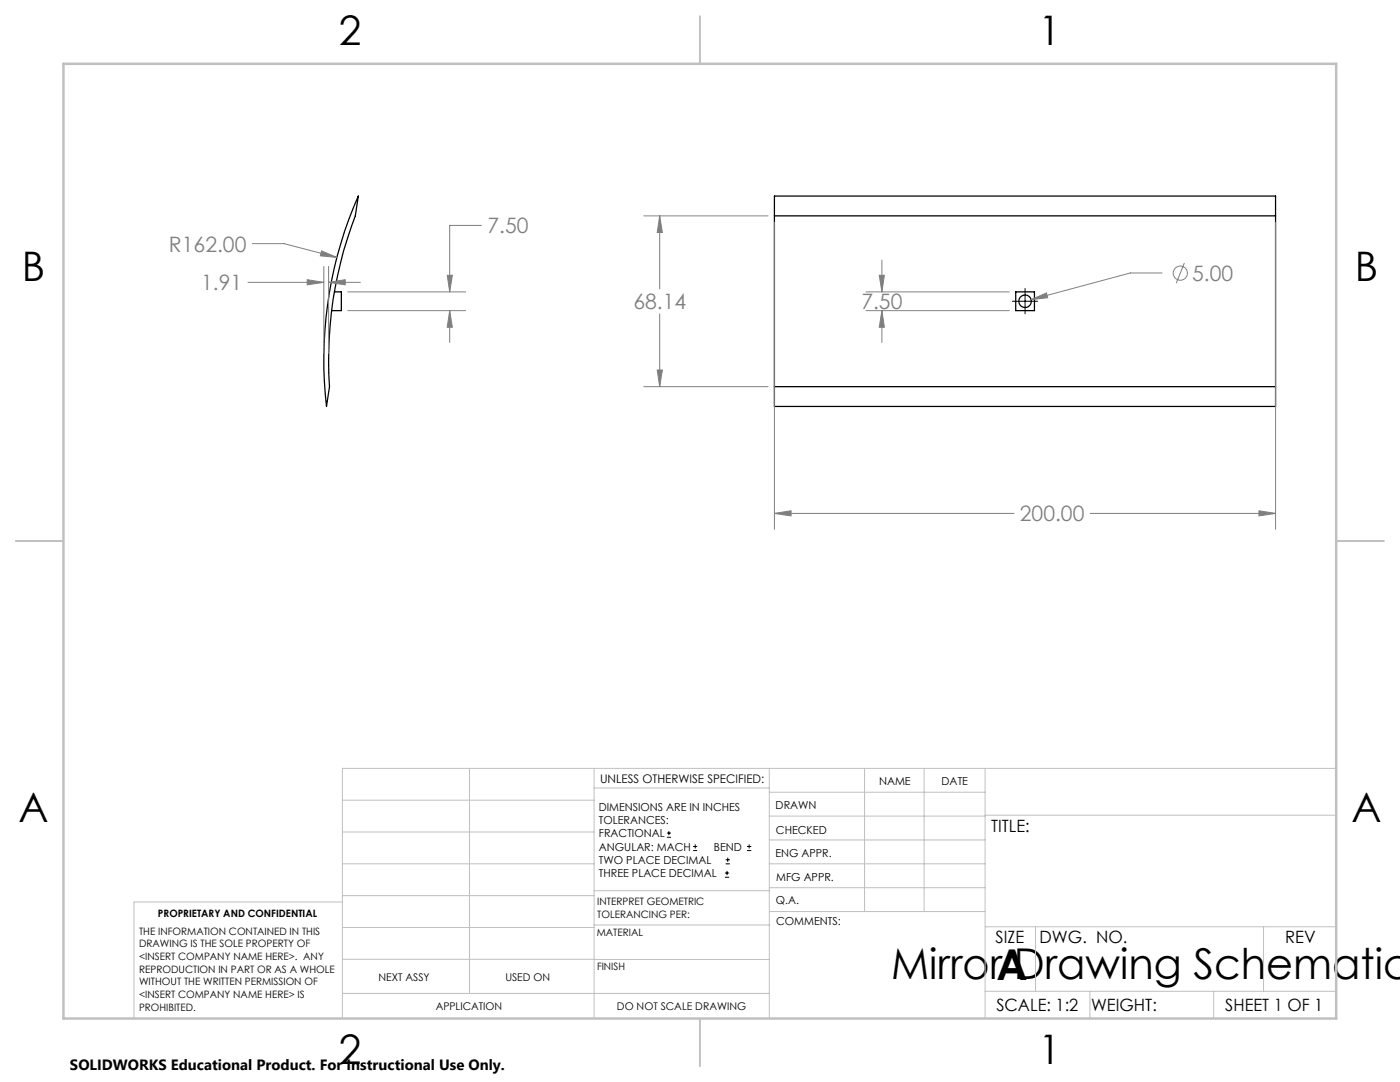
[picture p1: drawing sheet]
<svg xmlns="http://www.w3.org/2000/svg" width="279mm" height="216mm" viewBox="0 0 279 216" stroke-linecap="round" stroke-linejoin="round" font-family="sans-serif">
<g fill="none" stroke="#000" stroke-width=".25">
<path d="M71.5 39.1l-.6 4a79.5 79.5 0 0 0-5.1 34.1l-.6 3.9a81.4 81.4 0 0 1 6.3-42zM66.7 58.2h1.4v3.8h-1.9M154.6 43.1v34.1M154.6 43.1v-4h100v4M154.6 43.1h100M202.7 58.2h3.7v3.8h-3.7zM254.6 43.1v34.1M154.6 77.2v3.9h100v-3.9M154.6 77.2h100"/>
<circle cx="204.6" cy="60.1" r="1.24"/>
</g>
<g fill="none" stroke="#808080" stroke-width=".2">
<path d="M49.5 56.3h15.1M50.3 48.6h6.4l10.5 2.8M61.3 55.8l3.3 .5-3.3 .5zM64.2 50.1l3 1.3-3.3-.4zM64.6 53.2v17.3M65.6 56.3l3.3-.5v1zM65.6 53.2v17.3M65.6 56.3h6.3M69.4 58.2h23.5M89.3 54.9h1l-.6 3.3zM96.1 45h-6.4v13.2M128.5 43.1h24.8"/>
<path d="M131.7 43.1l.5 3.3h-1zM131.7 43.1v14.5M154.6 44.3v61.3M172.8 58.2h28.6M175.5 54.9h1l-.5 3.3zM176 51.9v6.3M205.8 59.8l3-1.3 .3 .9zM231.9 54.5h-6.3l-19.8 5.3M236.4 52.5l-1.7 4M254.6 44.3v61.3M69.4 62h23.5M89.7 62l.6 3.3h-1z"/>
<path d="M89.7 62v6.3M128.5 77.2h24.8M131.2 73.8h1l-.5 3.4zM131.7 62.7v14.5M172.8 62h28.6M176 62l.5 3.3h-1zM176 62v6.3M154.6 102.4l3.3-.5v1zM154.6 102.4h47.8M217.6 102.4h37M251.2 101.9l3.4 .5-3.4 .5z"/>
<circle cx="235.6" cy="54.5" r="1.41"/>
</g>
<g fill="none" stroke="#000" stroke-width=".2">
<path d="M204.6 57.6v5M202 60.1h5.1M133.1 167.1h.8M133.1 166.2h.8M133.5 165.8v.9M138.3 169.7h.8M138.3 168.9h.8M138.7 168.5v.8M144.7 175h.8M144.7 174.2h.8M144.8 172.4h.9M144.8 171.6h.9"/>
<path d="M145.1 173.8v.8M145.2 171.1v.9M149.1 169.7h.8M149.1 168.9h.8M149.5 168.5v.8"/>
</g>
<g fill="none" stroke="#c0c0c0" stroke-width=".2">
<path d="M68.3 159.7h50.3M93.7 153.3v44.9M118.6 153.3v49.9M118.6 157.2h34.9M153.5 153.3v49.9M153.5 158.1h43.1M172.5 153.3v28.6M184.4 153.3v28.6M196.6 153.3v49.9M266.7 153.3h-198.4v49.9M68.3 178.7h50.3M68.3 172.4h50.3"/>
<path d="M68.3 166h50.3M68.3 180h-41.6v23.2M118.6 177.7h35M153.5 167.6h43.1M153.5 162.8h43.1M153.5 172.4h43.1M153.5 177.1h43.1M196.6 162.7h70.1M68.3 198.2h85.2M68.3 191.4l85.2 .1M68.3 185.1h50.3M118.6 184.6h35"/>
<path d="M153.6 181.9h43M196.6 197.8h70.1M196.6 184.9h70.1M206.7 184.9v12.9M217.5 197.8v5.4M242.2 197.8v5.4M252.2 184.9v12.9"/>
</g>
<path d="M139.7 3.2v9.5M3.1 107.9h9.6M266.7 107.9h9.5M139.7 203.2v9.6" fill="none" stroke="#c0c0c0" stroke-width=".25"/>
<path d="M12.7 12.7h254v190.5h-254z" fill="none" stroke="#c0c0c0" stroke-width=".5"/>
<path d="M64.2 50.1l-.3 .9 3.3 .4zM65.6 56.3l3.3-.5v1zM61.3 55.8l3.3 .5-3.3 .5zM89.3 54.9h1l-.6 3.3zM89.7 62l.6 3.3h-1zM154.6 102.4l3.3-.5v1zM251.2 101.9l3.4 .5-3.4 .5zM131.7 43.1l.5 3.3h-1zM131.2 73.8h1l-.5 3.4zM205.8 59.8l3.3-.4-.3-.9zM176 62l.5 3.3h-1zM175.5 54.9h1l-.5 3.3z" fill="#808080"/>
<g font-size="8.5">
<text x="177.8" y="195.4">Mirror Drawing Schematic</text>
<text x="198.9" y="195.5">A</text>
</g>
<g font-size="8.1">
<text x="67.6" y="8.9">2</text>
<text x="207.3" y="8.9">1</text>
<text x="4.4" y="56.1">B</text>
<text x="270.4" y="56.1">B</text>
<text x="3.7" y="164.1">A</text>
<text x="269.7" y="164.1">A</text>
<text x="67.6" y="212.4">2</text>
<text x="207.3" y="212.4">1</text>
</g>
<g font-size="4.2" fill="#808080">
<text x="97.3" y="46.6">7.50</text>
<text x="33.7" y="50.2">R162.00</text>
<text x="40.1" y="57.9">1.91</text>
<text x="237.9" y="56">5.00</text>
<text x="126.4" y="61.7">68.14</text>
<text x="171.9" y="61.7">7.50</text>
<text x="203.5" y="104">200.00</text>
</g>
<g font-size="3.4">
<text x="197.8" y="166">TITLE:</text>
<text x="198.7" y="188.1">SIZE</text>
<text x="207.5" y="188.1">DWG. NO.</text>
<text x="256.5" y="188.2">REV</text>
<text x="198.8" y="201.7">SCALE: 1:2</text>
<text x="217.7" y="201.8">WEIGHT:</text>
<text x="244.5" y="201.7">SHEET 1 OF 1</text>
</g>
<text font-size="3" x="14" y="213.5">SOLIDWORKS Educational Product. For Instructional Use Only.</text>
<text font-size="2.4" x="119.8" y="156.2">UNLESS OTHERWISE SPECIFIED:</text>
<g font-size="2.2">
<text x="119.5" y="161.8">DIMENSIONS ARE IN INCHES</text>
<text x="154.8" y="161.4">DRAWN</text>
<text x="175.4" y="156.6">NAME</text>
<text x="187.9" y="156.7">DATE</text>
<text x="119.5" y="164.4">TOLERANCES:</text>
<text x="119.5" y="167.1">FRACTIONAL</text>
<text x="154.9" y="166.3">CHECKED</text>
<text x="119.5" y="169.7">ANGULAR: MACH</text>
<text x="119.5" y="172.4">TWO PLACE DECIMAL</text>
<text x="142.5" y="169.7">BEND</text>
<text x="154.8" y="171">ENG APPR.</text>
<text x="119.5" y="175">THREE PLACE DECIMAL</text>
<text x="154.9" y="175.7">MFG APPR.</text>
<text x="154.9" y="180.4">Q.A.</text>
<text x="154.9" y="184.6">COMMENTS:</text>
</g>
<g font-size="2.1">
<text x="75.5" y="195.7">NEXT ASSY</text>
<text x="100.9" y="195.7">USED ON</text>
<text x="86.9" y="201.5">APPLICATION</text>
<text x="123.1" y="201.6">DO NOT SCALE DRAWING</text>
</g>
<g font-size="2">
<text x="31.5" y="182.9">PROPRIETARY AND CONFIDENTIAL</text>
<text x="119.2" y="180.6">INTERPRET GEOMETRIC</text>
<text x="119.2" y="183.1">TOLERANCING PER:</text>
<text x="27.8" y="186.5">THE INFORMATION CONTAINED IN THIS</text>
<text x="27.8" y="189">DRAWING IS THE SOLE PROPERTY OF</text>
<text x="27.8" y="191.6">&lt;INSERT COMPANY NAME HERE&gt;. ANY</text>
<text x="119.1" y="186.7">MATERIAL</text>
<text x="27.8" y="194.1">REPRODUCTION IN PART OR AS A WHOLE</text>
<text x="27.8" y="196.6">WITHOUT THE WRITTEN PERMISSION OF</text>
<text x="119.1" y="193.5">FINISH</text>
<text x="27.8" y="199.1">&lt;INSERT COMPANY NAME HERE&gt; IS</text>
<text x="27.8" y="201.7">PROHIBITED.</text>
</g>
</svg>
